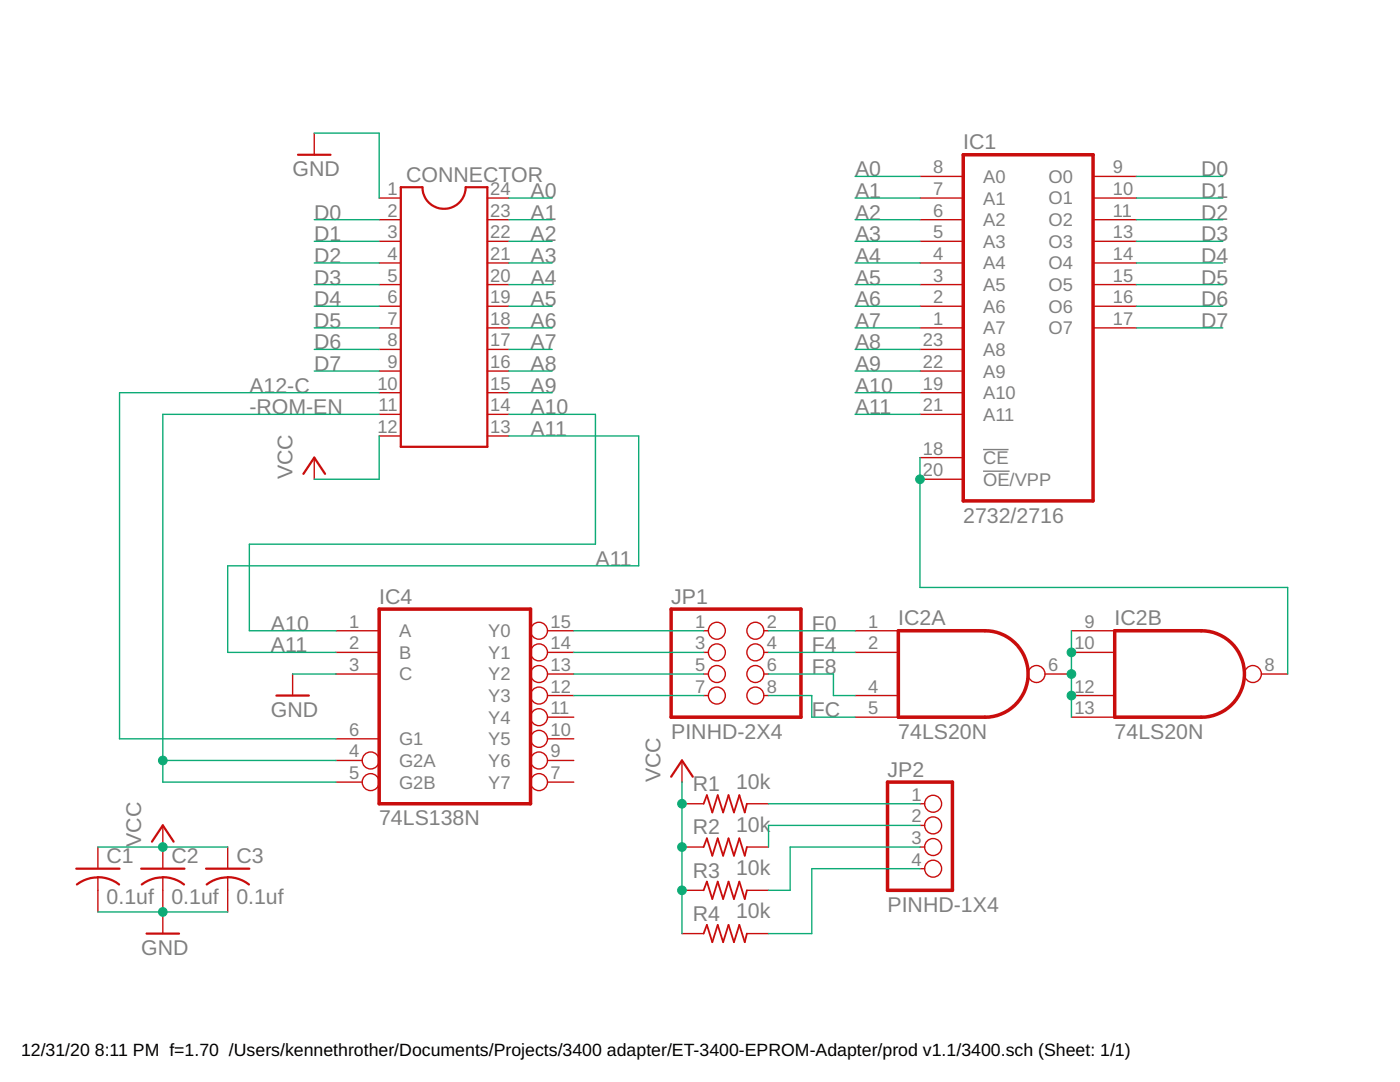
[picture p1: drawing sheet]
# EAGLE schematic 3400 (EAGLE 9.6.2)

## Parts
C1  0.1uf  C-US025-024X044  [C025-024X044]
C2  0.1uf  C-US025-024X044  [C025-024X044]
C3  0.1uf  C-US025-024X044  [C025-024X044]
CONNECTOR  DIL24-6  [DIL24-6]
IC1  2732  [DIL24]
IC2  74LS20N  [DIL14]
IC4  74LS138N  [DIL16]
JP1  PINHD-2X4  [2X04]
JP2  PINHD-1X4  [1X04]
R1  10k  R-US_0207/10  [0207/10]
R2  10k  R-US_0207/10  [0207/10]
R3  10k  R-US_0207/10  [0207/10]
R4  10k  R-US_0207/10  [0207/10]

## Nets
-ROM-EN: CONNECTOR.11 IC4.4(G2A) IC4.5(G2B)
A0: CONNECTOR.24 IC1.8(A0)
A1: CONNECTOR.23 IC1.7(A1)
A2: CONNECTOR.22 IC1.6(A2)
A3: CONNECTOR.21 IC1.5(A3)
A4: CONNECTOR.20 IC1.4(A4)
A5: CONNECTOR.19 IC1.3(A5)
A6: CONNECTOR.18 IC1.2(A6)
A7: CONNECTOR.17 IC1.1(A7)
A8: CONNECTOR.16 IC1.23(A8)
A9: CONNECTOR.15 IC1.22(A9)
A10: CONNECTOR.14 IC1.19(A10) IC4.1(A)
A11: CONNECTOR.13 IC1.21(A11) IC4.2(B)
A12-C: CONNECTOR.10 IC4.6(G1)
D0: CONNECTOR.2 IC1.9(O0)
D1: CONNECTOR.3 IC1.10(O1)
D2: CONNECTOR.4 IC1.11(O2)
D3: CONNECTOR.5 IC1.13(O3)
D4: CONNECTOR.6 IC1.14(O4)
D5: CONNECTOR.7 IC1.15(O5)
D6: CONNECTOR.8 IC1.16(O6)
D7: CONNECTOR.9 IC1.17(O7)
F0: IC2.1(A:I0) JP1.2
F4: IC2.2(A:I1) JP1.4
F8: IC2.4(A:I2) JP1.6
FC: IC2.5(A:I3) JP1.8
GND: C1.2 C2.2 C3.2 CONNECTOR.1 IC4.3(C)
N$1: IC1.18(!CE) IC1.20(!OE!/VPP) IC2.8(B:O)
N$2: IC4.15(Y0) JP1.1
N$3: IC2.6(A:O) IC2.9(B:I0) IC2.10(B:I1) IC2.12(B:I2) IC2.13(B:I3)
N$4: IC4.14(Y1) JP1.3
N$5: IC4.13(Y2) JP1.5
N$6: IC4.12(Y3) JP1.7
N$11: JP2.1 R1.2
N$12: JP2.2 R2.2
N$13: JP2.3 R3.2
N$14: JP2.4 R4.2
VCC: C1.1 C2.1 C3.1 CONNECTOR.12 R1.1 R2.1 R3.1 R4.1
Unconnected: IC4.7(Y7) IC4.9(Y6) IC4.10(Y5) IC4.11(Y4)

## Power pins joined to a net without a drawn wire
GND: IC1.12(GND) IC2.7(P:GND) IC4.8(GND)
VCC: IC1.24(VCC) IC2.14(P:VCC) IC4.16(VCC)
